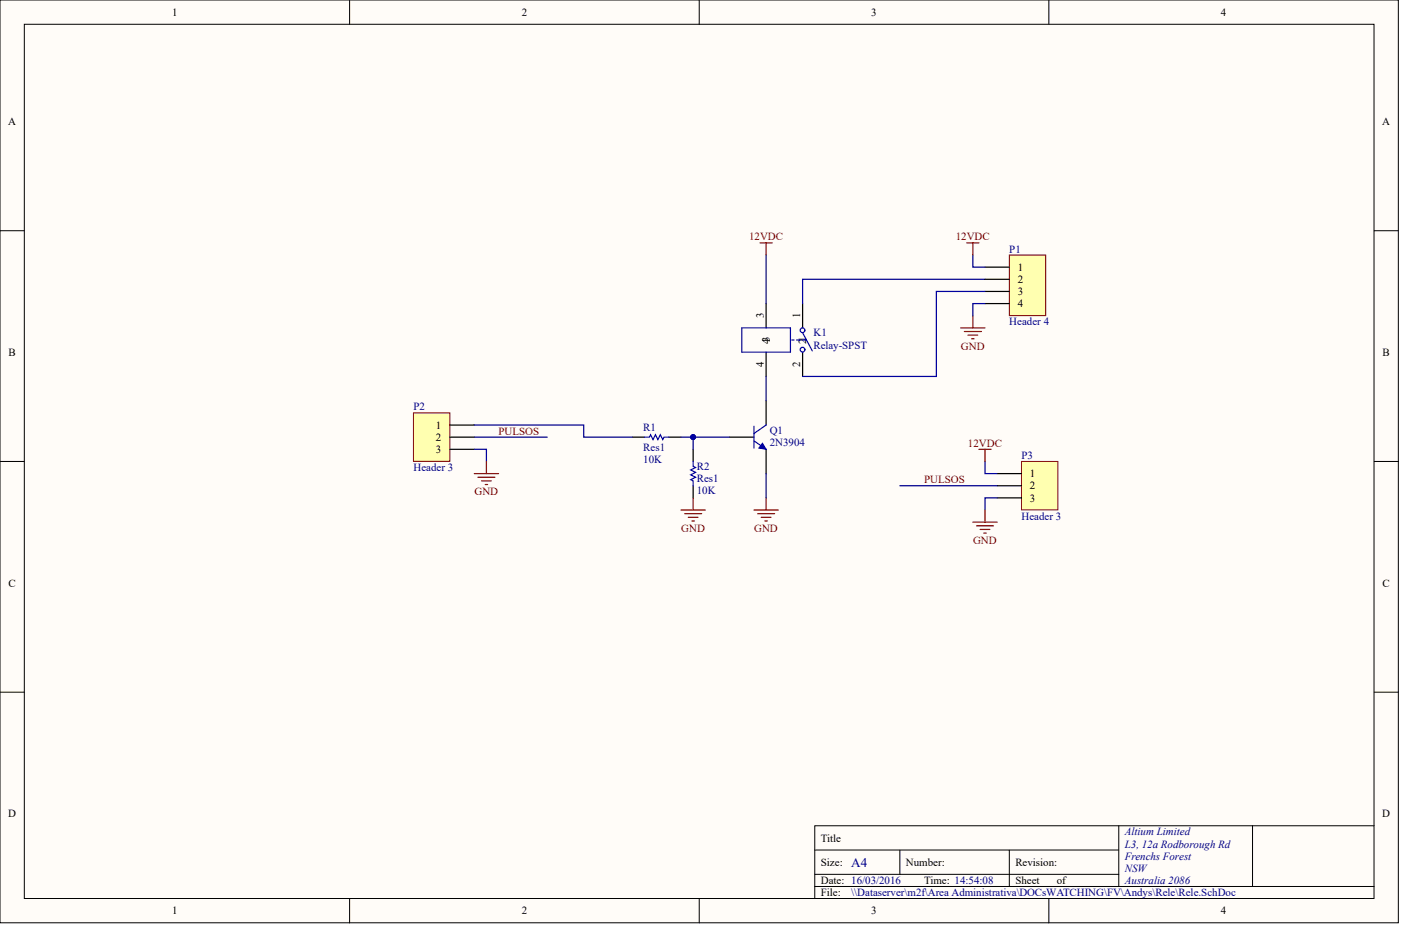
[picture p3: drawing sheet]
<svg xmlns="http://www.w3.org/2000/svg" width="486mm" height="322mm" viewBox="0 0 486 322" stroke-linecap="round" stroke-linejoin="round" font-family="sans-serif">
<g fill="#fffcf8" stroke="#000" stroke-width=".35">
<path d="M0 0h485.6v320.6h-485.6z"/>
<path d="M8.4 8.4h468.7v303.8h-468.7z"/>
</g>
<g fill="none" stroke="#000" stroke-width=".35">
<path d="M121.4 0v8.4M242.8 0v8.4M364.2 0v8.4M0 80.2h8.4M477.2 80.2h8.4M0 160.3h8.4M477.2 160.3h8.4M0 240.5h8.4M477.2 240.5h8.4M282.9 295.4h105.6M312.5 295.4v8.4M350.5 295.4v12.6"/>
<path d="M388.5 286.9v21.1M434.9 286.9h-152v25.3M477.2 286.9h-42.3v21.1M121.4 312.2v8.5M242.8 312.2v8.5M282.9 308h194.3M282.9 303.8h105.6M364.2 312.2v8.5"/>
</g>
<path d="M266 105.5v8.4M278.7 105.5v8.4M266 122.4v8.4M266 139.2v8.5M278.7 122.4v8.4M219.6 151.9h4.2M232.2 151.9h4.3M240.7 156.1v4.2M253.4 151.9h8.4M266 156.1v8.5M240.7 168.8v4.2" fill="none" stroke="#000" stroke-width=".42"/>
<g fill="none" stroke="#00f" stroke-width=".42">
<path d="M257.6 113.9h16.9v8.5h-16.9zM274.9 118.1h.8M276.6 118.1h1.2M278.7 118.1h1.3M278.7 115.6l3.4 6.3M223.8 151.9h1.7l.4-.9 .9 1.7 .8-1.7 .8 1.7 .9-1.7 .8 1.7 .5-.8h1.6M261.8 153.2l4.2 2.9M261.8 148.1v7.6M266 147.7l-4.2 2.9M240.7 160.3v1.7l.8 .4-1.7 .9 1.7 .8-1.7 .9 1.7 .8-1.7 .9 .9 .4v1.7"/>
<circle cx="278.7" cy="114.7" r=".82"/>
<circle cx="278.7" cy="121.5" r=".82"/>
</g>
<path d="M264.8 154l1.2 2.1-2.5-.4z" fill="#00f" stroke="#00f" stroke-width=".35"/>
<path d="M263.9 84.4h4.2M266 84.4v4.2M236.5 177.2h8.4M237.7 178.5h5.9M239 179.7h3.4M240.7 173v4.2M261.8 177.2h8.4M263.1 178.5h5.9M264.3 179.7h3.4M266 173v4.2M240.3 181h.8M265.6 181h.8" fill="none" stroke="#800000" stroke-width=".42"/>
<path d="M266 88.6v16.9M342 97h-63.3v8.5M266 130.8v8.4M236.5 151.9h16.9M240.7 151.9v4.2M266 164.6v8.4" fill="none" stroke="#000080" stroke-width=".42"/>
<circle cx="240.7" cy="151.9" r=".82" fill="#000080" stroke="#000080" stroke-width=".35"/>
<path d="M143.6 143.5h12.6v16.8h-12.6z" fill="#ffffb0" stroke="#800000" stroke-width=".35"/>
<path d="M156.2 147.7h8.5M156.2 151.9h8.5M156.2 156.1h8.5" fill="none" stroke="#000" stroke-width=".42"/>
<path d="M164.7 156.1h4.2v4.2" fill="none" stroke="#000080" stroke-width=".42"/>
<path d="M164.7 164.6h8.4M165.9 165.8h6M167.2 167.1h3.4M168.5 168.3h.8M168.9 160.3v4.3" fill="none" stroke="#800000" stroke-width=".42"/>
<path d="M350.5 88.6h12.6v21.1h-12.6z" fill="#ffffb0" stroke="#800000" stroke-width=".35"/>
<path d="M342 92.8h8.5M342 97h8.5M342 101.3h8.5M342 105.5h8.5" fill="none" stroke="#000" stroke-width=".42"/>
<path d="M337.8 88.6v4.2h4.2M342 101.3h-16.9v29.5h-46.4M342 105.5h-4.2v4.2" fill="none" stroke="#000080" stroke-width=".42"/>
<path d="M335.7 84.4h4.2M337.8 84.4v4.2M333.6 113.9h8.4M334.9 115.2h5.9M336.1 116.5h3.4M337.4 117.7h.8M337.8 109.7v4.2" fill="none" stroke="#800000" stroke-width=".42"/>
<path d="M354.7 160.3h12.6v16.9h-12.6z" fill="#ffffb0" stroke="#800000" stroke-width=".35"/>
<path d="M346.3 164.6h8.4M346.3 168.8h8.4M346.3 173h8.4" fill="none" stroke="#000" stroke-width=".42"/>
<path d="M164.7 147.7h38v4.2h16.9M164.7 151.9h25.3M312.5 168.8h33.8M342 160.3v4.3h4.3M346.3 173h-4.3v4.2" fill="none" stroke="#000080" stroke-width=".42"/>
<path d="M339.9 156.1h4.2M342 156.1v4.2M342 177.2v4.2M337.8 181.4h8.5M339.1 182.7h5.9M340.3 184h3.4M341.6 185.2h.9" fill="none" stroke="#800000" stroke-width=".42"/>
<text font-size="4.6" fill="#000080" x="295.6" y="301.1">A4</text>
<g font-size="3.8">
<text x="59.7" y="5.5">1</text>
<text x="181.1" y="5.5">2</text>
<text x="302.5" y="5.5">3</text>
<text x="423.9" y="5.5">4</text>
<text x="2.8" y="43.5">A</text>
<text x="480" y="43.5">A</text>
<text x="353.4" y="94.1">1</text>
<text x="353.4" y="98.3">2</text>
<text x="353.4" y="102.5">3</text>
<text x="353.4" y="106.7">4</text>
<text x="265.2" y="110.5" transform="rotate(-90 265.2 110.5)">3</text>
<text x="277.8" y="110.5" transform="rotate(-90 277.8 110.5)">1</text>
<text x="267.3" y="119.4" transform="rotate(-90 267.3 119.4)">43</text>
<text x="280" y="119.4" transform="rotate(-90 280 119.4)">21</text>
<text x="3" y="123.6">B</text>
<text x="480.1" y="123.6">B</text>
<text x="265.2" y="127.6" transform="rotate(-90 265.2 127.6)">4</text>
<text x="277.8" y="127.6" transform="rotate(-90 277.8 127.6)">2</text>
<text x="151.4" y="148.9">1</text>
<text x="151.4" y="153.2">2</text>
<text x="151.4" y="157.4">3</text>
<text x="357.7" y="165.8">1</text>
<text x="357.7" y="170">2</text>
<text x="357.7" y="174.3">3</text>
<text x="3" y="203.8">C</text>
<text x="480.1" y="203.8">C</text>
<text x="2.8" y="284">D</text>
<text x="480" y="284">D</text>
<text x="285" y="292.4">Title</text>
<text x="285" y="300.8">Size:</text>
<text x="314.6" y="300.8">Number:</text>
<text x="352.6" y="300.8">Revision:</text>
<text x="285" y="307.2">Date: 16/03/2016</text>
<text x="285" y="311.4">File:</text>
<text x="320.9" y="307.2">Time: 14:54:08</text>
<text x="352.6" y="307.2">Sheet</text>
<text x="366.9" y="307.2">of</text>
<text x="59.7" y="317.7">1</text>
<text x="181.1" y="317.7">2</text>
<text x="302.5" y="317.7">3</text>
<text x="423.9" y="317.7">4</text>
</g>
<g font-size="3.8" fill="#800000">
<text x="260.1" y="83.5">12VDC</text>
<text x="331.9" y="83.5">12VDC</text>
<text x="333.7" y="121.5">GND</text>
<text x="173.1" y="151">PULSOS</text>
<text x="336.1" y="155.3">12VDC</text>
<text x="320.9" y="167.9">PULSOS</text>
<text x="164.8" y="172.1">GND</text>
<text x="236.6" y="184.8">GND</text>
<text x="261.9" y="184.8">GND</text>
<text x="337.9" y="189">GND</text>
</g>
<g font-size="3.8" fill="#000080">
<text x="350.5" y="87.8">P1</text>
<text x="350.5" y="113.1">Header 4</text>
<text x="282.5" y="116.9">K1</text>
<text x="282.5" y="121.1">Relay-SPST</text>
<text x="143.6" y="142.6">P2</text>
<text x="223.4" y="149.8">R1</text>
<text x="267.3" y="150.6">Q1</text>
<text x="267.3" y="154.8">2N3904</text>
<text x="223.4" y="160.8">10K</text>
<text x="223.4" y="156.5">Res1</text>
<text x="354.7" y="159.5">P3</text>
<text x="143.6" y="163.7">Header 3</text>
<text x="242" y="163.3">R2</text>
<text x="242" y="167.5">Res1</text>
<text x="242" y="171.7">10K</text>
<text x="354.7" y="180.6">Header 3</text>
<text x="390.6" y="290.3">Altium Limited</text>
<text x="390.6" y="294.5">L3, 12a Rodborough Rd</text>
<text x="390.6" y="298.7">Frenchs Forest</text>
<text x="390.6" y="302.9">NSW</text>
<text x="295.6" y="311.4">\\Dataserver\m2f\Area Administrativa\DOCsWATCHING\FV\Andys\Rele\Rele.SchDoc</text>
<text x="390.6" y="307.2">Australia 2086</text>
</g>
</svg>
